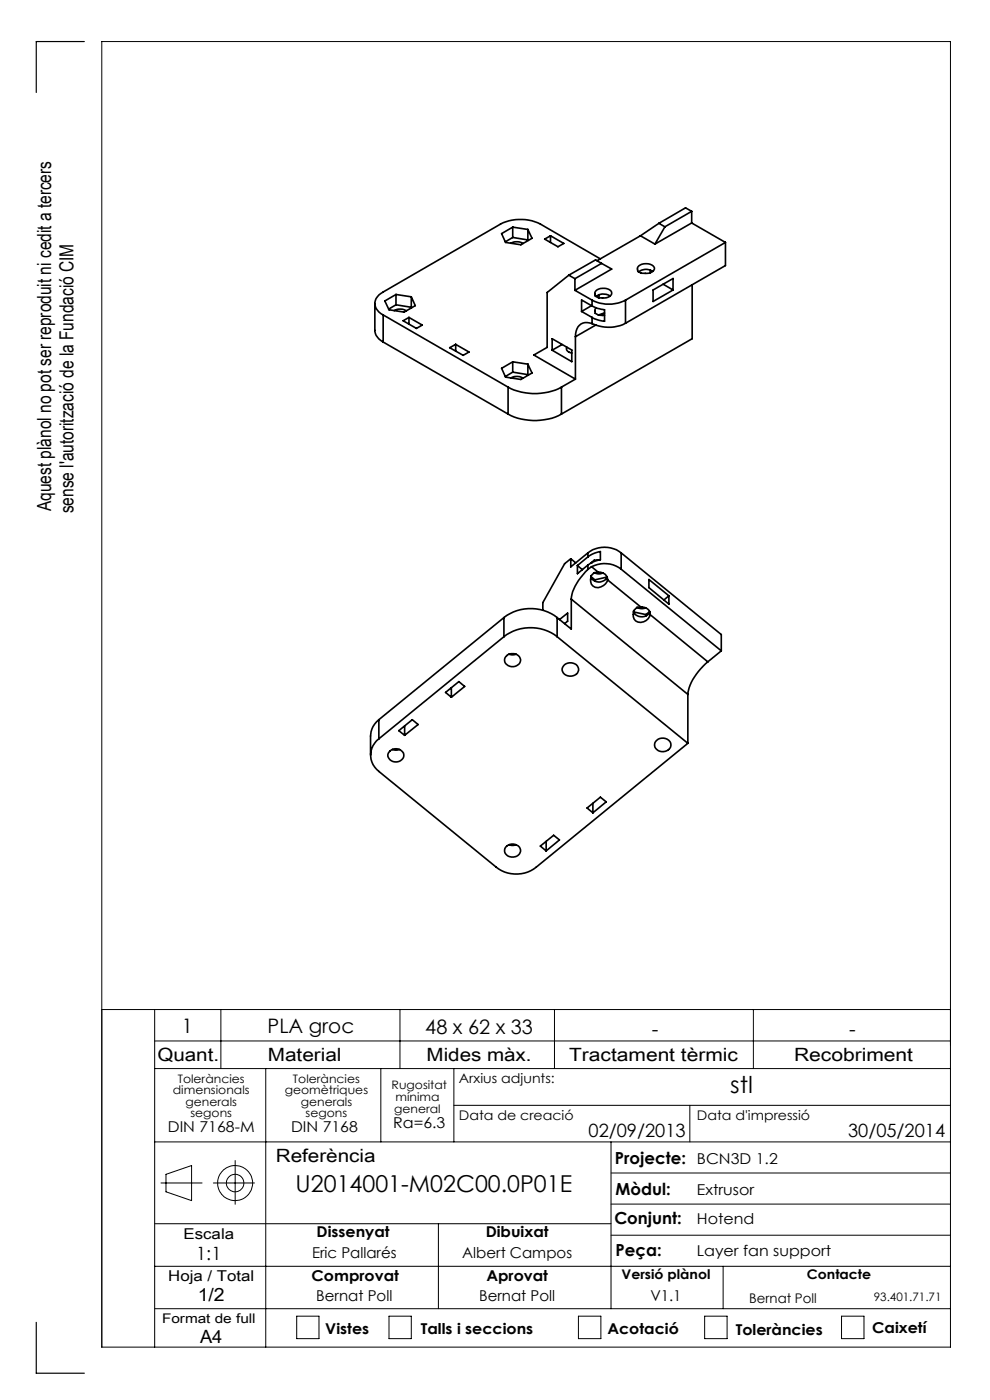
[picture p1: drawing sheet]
<svg xmlns="http://www.w3.org/2000/svg" width="210mm" height="297mm" viewBox="0 0 210 297" stroke-linecap="round" stroke-linejoin="round" font-family="sans-serif">
<g fill="none" stroke="#000" stroke-width=".21">
<path d="M21.6 214.2h180M32.8 214.2v71.6M46.8 214.2v12.5M84.8 214.2v12.5M117.6 214.2v12.5M159.8 214.2v12.5M32.8 220.8h168.8M32.8 226.7h168.8M56.4 226.7v59.1M80.8 226.7v15.5M96.3 226.7v15.5M96.3 234.5h105.3"/>
<path d="M146.3 234.5v7.7M32.8 259.6h96.8M32.8 242.2h168.8M34.1 251h8.8M35.2 249.1l5.4-1.8v7.4l-5.4-1.9zM45.3 251h8.7M49.9 246.2v9.3M93 259.6v18M129.6 242.2v35.4M129.6 255.4h72M129.6 248.8h72M32.8 277.6h168.8"/>
<path d="M32.8 268.6h168.8M62.9 279.2h4.8v4.8h-4.8zM82.5 279.2h4.7v4.8h-4.7zM122.7 279.2h4.8v4.8h-4.8zM129.6 262h72M149.5 279.2h4.7v4.8h-4.7zM153.4 268.6v9M178.5 279.2h4.8v4.8h-4.8zM21.6 285.8h180v-277h-180v277"/>
<circle cx="49.9" cy="251" r="3.7"/>
<circle cx="49.9" cy="251" r="1.86"/>
</g>
<path d="M17.9 8.8h-10.2v10.8M7.7 280.5v10.8h10.2" fill="none" stroke="#000" stroke-width=".25"/>
<g fill="none" stroke="#000" stroke-width=".35">
<path d="M108.4 51.6a2.59 2.59 0 0 1 2.5 0M108.8 48.2l-2.4 1.4 .8 1.8 3.3 .5 2.4-1.4-.9-1.8M108.8 48.2l3.2 .5M108.8 48.2v2.2M108.8 50.4l-1.6 .9M108.8 50.4l3.2 .5M112 48.7v2.2M112 50.9v.1M115.5 50.7l1.3-.7 2.8 1.6-1.2 .7zM116.8 50v1.4M120.6 58.4l-4.5 3.7v11.6l-2.9 1.6 8.9 5.1M120.6 58.4l1.4 .7"/>
<path d="M122 59.1v2.5M127.4 54.9l-12.7-7.3a9.6 9.6 0 0 0-8.5 0l-24.9 14.3a2.56 2.56 0 0 0-1.8 2.5 2.56 2.56 0 0 0 1.8 2.4M127.6 55.9l2.2 1.2-7.8 4.5M127.6 55.9l-5.6 3.2M127.6 55.9l-1.3-.8-5.7 3.3M135.5 56.4a2.41 2.41 0 0 1 3.3 .4 1.54 1.54 0 0 1-1.9 1.2h-.9l-.7-.4a.94 .94 0 0 1 .2-1.2zM135.9 50l3 1.8M135.9 50l-9.3 5.3M137.9 57.3v.6M138.5 57.6a2.66 2.66 0 0 0-3 0M139.8 47.4l1.2 .7M139.8 47.4l-3.9 2.6"/>
<path d="M141 48.1l-2.1 3.7M146.7 47.3l-7.8 4.5M146.7 47.3l7.2 4.1M146.7 44.8l-5.7 3.3M146.7 44.8v2.5M146.7 44.8l-1.3-.7-5.6 3.3M153.9 51.4l-21.2 12.3M153.9 51.4v4.9l-21.2 12.3M79.5 64.4v5.9a3.3 3.3 0 0 0 1.8 2.3M81.3 66.8l26.5 15.3M81.3 66.8v5.8M81.3 72.6l26.5 15.2"/>
<path d="M83.6 65.9a2.65 2.65 0 0 1 2.6 0M84 62.5l-2.4 1.3 .9 1.9 3.2 .5 2.4-1.4-.9-1.8M84 62.5l3.2 .5M84 64.7l-1.6 .9M84 64.7l3.2 .5M84 62.5v2.2M85.5 68l1.2-.7 2.9 1.7-1.3 .7zM86.7 67.3v1.5M87.2 65.2l.1 .1M87.2 63v2.2M95.4 73.8l1.3-.7 2.8 1.6-1.3 .7zM96.7 73.1v1.4"/>
<path d="M108.8 76.8l-2.4 1.3 .8 1.9 3.3 .5 2.4-1.4-.9-1.8M108.8 76.8l3.2 .5M108.8 78.9l-1.6 1M108.8 78.9l3.2 .6M108.8 76.8v2.1M112 79.5v.1M112 77.3v2.2M117.1 71.9l4.2 2.4v2.4l-4.2-2.4zM119.2 73.1l-2.1 1.2M120.2 73.7v.1a1.08 1.08 0 0 0 1.1 1.1M122 61.6l3.6 2.1M122.1 71.4v9"/>
<path d="M123.4 66.1l2.2 1.2M125.5 64.8l-2.1 1.3M125.6 63.7a7.8 7.8 0 0 0 7.1 0M125.6 64.9l1.2 .5 1.4 .3v2.5l-1.4-.3-1.2-.6M125.6 68.6a2.39 2.39 0 0 0-3.5 2.2v.6M125.6 63.7v1.2M125.6 67.3v1.3M125.6 68.6l.8 .4M125.6 64.9l-2.2-1.3v2.5M126.4 69l-4.3 2.4M126.5 61.6a2.55 2.55 0 0 1 3.2 .2 1.19 1.19 0 0 1-1.5 1.4h-1.2l-.7-.4a.94 .94 0 0 1 .2-1.2zM126.5 65.3a.94 .94 0 0 0-.2 1.2l.7 .3"/>
<path d="M127 66.8l1.2 .1M127.1 62.5v.7M128.2 66.4l-1.2 .4M129.4 62.8a2.56 2.56 0 0 0-3 .1M132.7 68.6a7.9 7.9 0 0 1-6.3 .4M132.7 63.7v4.9M138.5 61.5l4.3-2.4v2.4l-4.3 2.5zM140.7 60.3l2.1 1.2M146.8 60.4v11.5l-27.7 15.9M107.8 82.1a12.3 12.3 0 0 0 11.3 0M107.8 87.8a12.3 12.3 0 0 0 11.3 0M107.8 82.1v5.7"/>
<path d="M108.4 80.2a2.59 2.59 0 0 1 2.5 0M119.1 82.1v5.7M122.1 80.4l-3 1.7M121.1 118.5l-1.3 1.1-4.7 8.2v1.7M121.1 118.5l1 .9M122.5 120l1 .9M124.7 118.1a5.9 5.9 0 0 1 2.7-1.1v1.7a5.9 5.9 0 0 0-2.7 1.2M124.7 117.3a5.8 5.8 0 0 1 7.1 0M124.7 117.3l-3.6 3v-1.8M124.7 117.3v.8M124.7 119.9v.9M124.7 118.1l-2.2 1.9"/>
<path d="M124.7 119.9l-2.2 1.8v-1.7M125.3 119.4h.1M127.1 118.8h-1.1l-.7 .6M131.8 117.3v3.5M131.8 117.3l21.2 17.3v3.5M106.9 135.1a9.3 9.3 0 0 1 11.3 0M106.9 131a9.3 9.3 0 0 1 11.3 0M106.9 131v4.1M106.9 135.1l-26.5 21.6M106.9 131l-26.5 21.7M107.5 139.1a1.73 1.73 0 0 1 1.8-.4 1.73 1.73 0 0 1 1.1 1.5 1.73 1.73 0 0 1-1.8 1.2 1.73 1.73 0 0 1-1.6-1.5zM107.9 138.8l.6 .1 1-.1"/>
<path d="M118.2 131v4.1M118.2 135.1l27.7 22.6M118.7 131.4l1.7-1.3v1.7l-.6 .5M121.2 127.1v6.4l-3-2.5M121.2 127.1l24.7 20.2M124.7 120.8a10.9 10.9 0 0 0-3.5 6.3M125.3 122.4a1.92 1.92 0 0 0 1.8 1.1 1.92 1.92 0 0 0 1.7-1.1l-2.6 .6M125.3 122.3l.9 .7M125.5 120.2a5.9 5.9 0 0 1 6.3 .6M125.5 120.2l-.8 .6M125.5 120.2l1.4 1.2M126 121.5l-.1 .1a1.72 1.72 0 0 0-.5 2.3 1.84 1.84 0 0 0 3 0l.5-.9"/>
<path d="M126 121.5l.9 .2 1-.1M126.2 123v.3M126.9 121.4l-.9 .1M126.9 121.4a1.78 1.78 0 0 1 2 1.6M128.9 123l7.1 5.8M131.8 120.8l21.2 17.3M134.4 129.8a1.95 1.95 0 0 0 3.4 0M134.4 129.8l2.6 .6M135.1 128.9l-.3 .2a1.15 1.15 0 0 0-.5 1.3 1.58 1.58 0 0 0 1 1.6 1.58 1.58 0 0 0 1.8-.4l.4-.4 .4-.8M135.1 128.9l.8 .2 1-.2M136 128.8l-.9 .1M136 128.8a1.62 1.62 0 0 1 1.9 1.6"/>
<path d="M136 128.8h.1M137 130.4v.3M137.7 122.9l4.2 3.5v1.8l-4.2-3.5zM137.8 129.7l-.8 .7M137.9 130.4l12.2 10M141.9 126.4l-1.1 .9M153 138.1l-2.9 2.3M80.4 156.7a4.3 4.3 0 0 0 0 7l24.9 20.3a6.9 6.9 0 0 0 8.4 0l32.2-26.3M80.4 152.7a4.5 4.5 0 0 0-1.8 3.4v4.1M80.4 152.7v4M82.8 159.3a1.73 1.73 0 0 1 1.8-.4 1.73 1.73 0 0 1 1.1 1.5 1.73 1.73 0 0 1-1.9 1.2 1.73 1.73 0 0 1-1.5-1.5zM83.2 159l.6 .1 .9-.1"/>
<path d="M84.6 155l2.9-2.3 1.2 1-2.9 2.3zM85.8 154v2M94.5 146.9l2.8-2.3 1.3 1-2.9 2.3zM95.7 145.9v2M119.8 141a1.8 1.8 0 0 1 2.9 1.2 1.8 1.8 0 0 1-1.8 1.2 1.8 1.8 0 0 1-1.7-1.5zM139.3 157a1.78 1.78 0 0 1 1.9-.3 1.78 1.78 0 0 1 1.1 1.5 1.77 1.77 0 0 1-1.9 1.3 1.77 1.77 0 0 1-1.5-1.6zM145.9 147.3v10.4M150.1 140.4a11.5 11.5 0 0 0-4.2 6.9M107.5 179.5a1.75 1.75 0 0 1 2.9 1.1 1.74 1.74 0 0 1-1.8 1.2 1.74 1.74 0 0 1-1.6-1.5zM107.9 179.2l.6 .1 1-.1M114.6 179.5l2.8-2.3 1.3 1-2.8 2.3zM115.9 178.5v2"/>
<path d="M124.5 171.4l2.9-2.3 1.2 1-2.8 2.3zM125.8 170.4v2"/>
</g>
<g font-size="4.9">
<text x="154.9" y="231.8">stl</text>
<text x="62.7" y="253">U2014001-M02C00.0P01E</text>
</g>
<g font-size="4.2">
<text x="38.6" y="219">1</text>
<text x="56.8" y="219.2">PLA groc</text>
<text x="90.2" y="219.4">48 x 62 x 33</text>
<text x="138.3" y="219.7">-</text>
<text x="180.1" y="219.7">-</text>
</g>
<g font-size="4.1">
<text x="10.9" y="108.4" transform="rotate(-90 10.9 108.4)">Aquest plànol no pot ser reproduit ni cedit a tercers</text>
<text x="15.6" y="108.9" transform="rotate(-90 15.6 108.9)">sense l'autorització de la Fundació CIM</text>
</g>
<g font-size="3.9">
<text x="33.4" y="225">Quant.</text>
<text x="56.8" y="225">Material</text>
<text x="90.5" y="225">Mides màx.</text>
<text x="120.7" y="225">Tractament tèrmic</text>
<text x="168.4" y="225">Recobriment</text>
<text x="124.8" y="241.3">02/09/2013</text>
<text x="179.9" y="241.3">30/05/2014</text>
<text x="58.5" y="246.5">Referència</text>
<text x="41.6" y="267.2">1:1</text>
<text x="41.9" y="276.1">1/2</text>
<text x="42.4" y="284.9">A4</text>
</g>
<g font-size="3.5">
<text x="130.5" y="246.8">Projecte:</text>
<text x="130.6" y="253.4">Mòdul:</text>
<text x="130.3" y="259.8">Conjunt:</text>
<text x="130.6" y="266.4">Peça:</text>
</g>
<g font-size="3.2">
<text x="83.4" y="239.3">Ra=6.3</text>
<text x="35.6" y="240.1">DIN 7168-M</text>
<text x="61.7" y="240.1">DIN 7168</text>
<text x="147.8" y="246.8">BCN3D 1.2</text>
<text x="147.8" y="253.4">Extrusor</text>
<text x="38.9" y="262.9">Escala</text>
<text x="67.2" y="262.5">Dissenyat</text>
<text x="103" y="262.5">Dibuixat</text>
<text x="147.8" y="259.8">Hotend</text>
<text x="66.2" y="266.8">Eric Pallarés</text>
<text x="98" y="266.8">Albert Campos</text>
<text x="147.8" y="266.4">Layer fan support</text>
<text x="35.7" y="271.7">Hoja / Total</text>
<text x="66.1" y="271.7">Comprovat</text>
<text x="103.2" y="271.7">Aprovat</text>
<text x="67.1" y="276.1">Bernat Poll</text>
<text x="101.6" y="276.1">Bernat Poll</text>
<text x="138" y="276.1">V1.1</text>
<text x="69" y="283.1">Vistes</text>
<text x="89.3" y="283.1">Talls i seccions</text>
<text x="128.8" y="283.1">Acotació</text>
<text x="156.1" y="283.2">Toleràncies</text>
<text x="185" y="282.8">Caixetí</text>
</g>
<g font-size="2.8">
<text x="97.3" y="229.6">Arxius adjunts:</text>
<text x="97.3" y="237.7">Data de creació</text>
<text x="147.8" y="237.7">Data d'impressió</text>
<text x="131.8" y="271.4">Versió plànol</text>
<text x="171.2" y="271.4">Contacte</text>
<text x="34.4" y="280.7">Format de full</text>
<text x="158.9" y="276.3">Bernat Poll</text>
</g>
<g font-size="2.5">
<text x="36.7" y="232.1">dimensionals</text>
<text x="37.7" y="229.6">Toleràncies</text>
<text x="60.4" y="232.1">geomètriques</text>
<text x="62.1" y="229.6">Toleràncies</text>
<text x="83.1" y="231">Rugositat</text>
<text x="83.9" y="233.5">mínima</text>
<text x="39.4" y="234.6">generals</text>
<text x="40.4" y="237.1">segons</text>
<text x="63.8" y="234.6">generals</text>
<text x="64.8" y="237.1">segons</text>
<text x="83.6" y="236.2">general</text>
<text x="185.4" y="276.1">93.401.71.71</text>
</g>
</svg>
